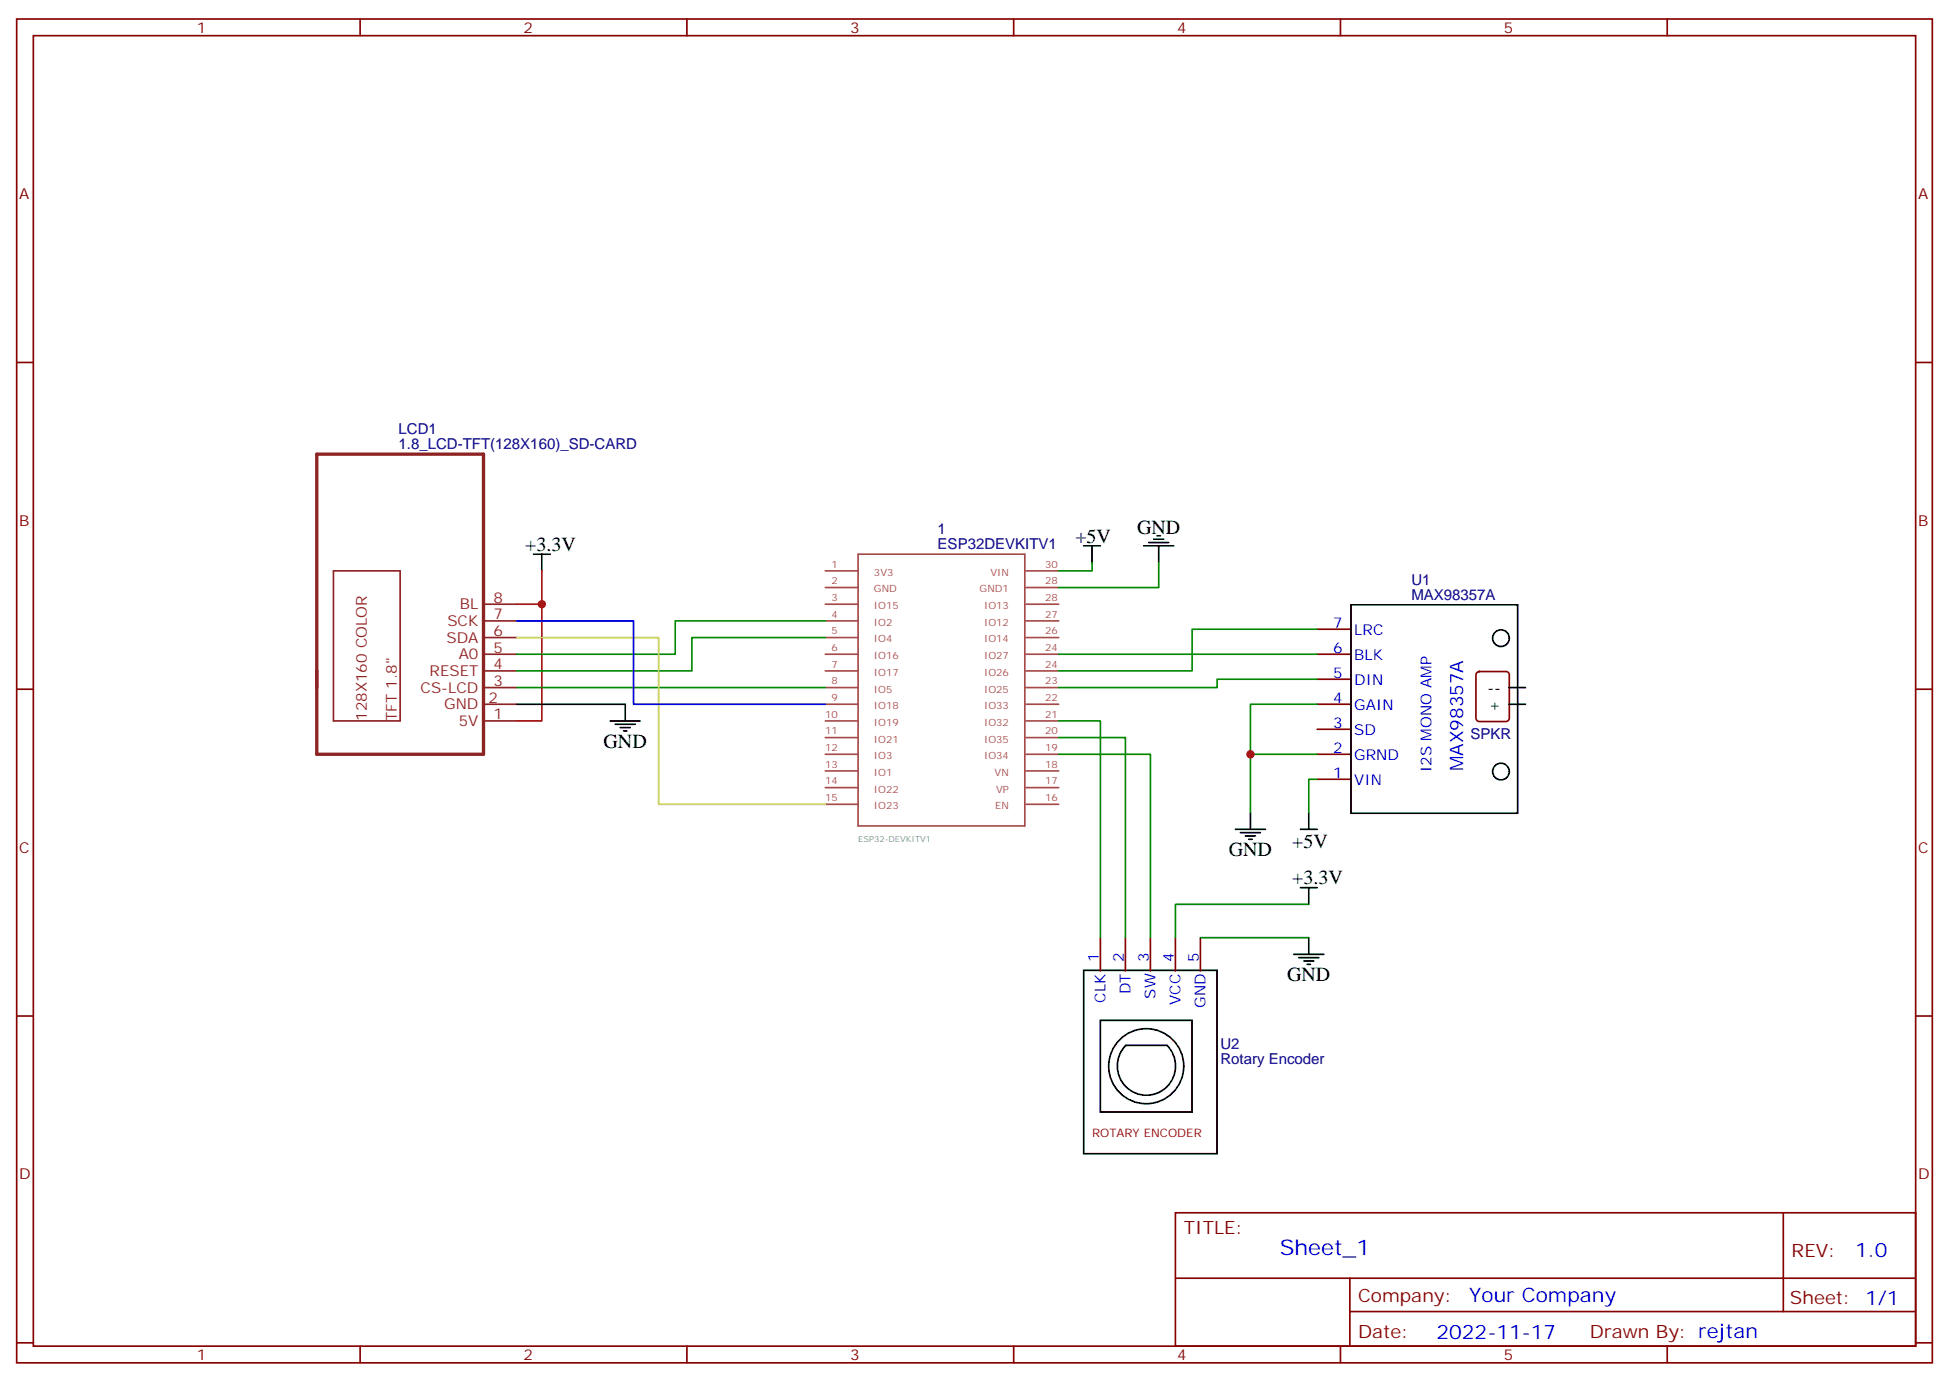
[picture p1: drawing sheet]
<svg xmlns="http://www.w3.org/2000/svg" width="412mm" height="292mm" viewBox="0 0 412 292" stroke-linecap="round" stroke-linejoin="round" font-family="sans-serif">
<g fill="none" stroke="#870000" stroke-width=".35">
<path d="M3.5 4h405.4v284.4h-405.4zM7.1 7.5h398.2v277.3h-398.2zM76.2 4v3.5M145.3 4v3.5M214.5 4v3.5M283.6 4v3.5M352.8 4v3.5M3.5 76.7h3.6M405.3 76.7h3.6M278.7 133.1h7.1M278.7 138.4h7.1M3.5 145.8h3.6"/>
<path d="M278.7 143.7h7.1M278.7 149h7.1M278.7 154.3h7.1M278.7 159.6h7.1M312.5 142.3l.5-.2h5.7a.71 .71 0 0 1 .7 .7v9.2a.76 .76 0 0 1-.7 .7h-5.7a.76 .76 0 0 1-.7-.7v-9.2zM405.3 145.8h3.6M278.7 164.9h7.1M232.8 198.4v7.1M238.1 198.4v7.1M243.4 198.4v7.1M248.7 198.4v7.1M254 198.4v7.1"/>
<path d="M3.5 215h3.6M405.3 215h3.6M248.7 256.6h156.6v28.2h-156.6zM377.3 256.6v20.9M248.7 270.5h156.5M285.6 277.5h119.6M285.6 270.5v14.1M3.5 284.1h3.6M76.2 284.8v3.6M145.3 284.8v3.6M214.5 284.8v3.6M283.6 284.8v3.6"/>
<path d="M352.8 284.8v3.6M405.3 284.1h3.6"/>
</g>
<path d="M67 96.1h35.3v63.5h-35.3z" fill="none" stroke="#8c2424" stroke-width=".71"/>
<path d="M70.6 120.8h14.1v31.7h-14.1zM102.3 131.4h7.1M102.3 127.8h7.1M102.3 138.4h7.1M102.3 134.9h7.1M102.3 152.5h7.1M102.3 145.5h7.1M102.3 142h7.1M102.3 149h7.1" fill="none" stroke="#8c2424" stroke-width=".35"/>
<g fill="none" stroke="#000" stroke-width=".35">
<path d="M112.9 117.3h3.5M114.7 117.3v3.5M229.3 115.5h3.5M231.1 115.5v3.5M242 115.5h6.4M243.1 114.8h4.2M244.1 114.1h2.1M244.8 113.4h.7M245.2 115.5v3.5M285.8 128h35.3v44.1h-35.3zM109.4 149h22.9v3.5M129.1 152.5h6.4"/>
<path d="M130.2 153.2h4.2M131.2 154h2.1M131.9 154.7h.7M319.3 149h3.5M319.3 145.5h3.5M261.4 175.5h6.4M262.5 176.2h4.2M263.5 176.9h2.1M264.2 177.6h.7M264.6 171.9v3.6M275.2 175.5h3.5M276.9 171.9v3.6"/>
<path d="M275.2 187.8h3.5M276.9 187.8v3.5M276.9 198.4v3.5M229.3 205.3h28.2v38.8h-28.2zM232.8 215.9h19.4v19.4h-19.4zM273.8 201.9h6.3M274.8 202.6h4.2M275.9 203.3h2.1M276.6 204h.7M238.1 221.2h8.8M247 221.2a6.2 6.2 0 0 1-.1 8.7 6.2 6.2 0 0 1-8.7 0 6.2 6.2 0 0 1 0-8.7"/>
<circle cx="317.6" cy="135" r="1.76"/>
<circle cx="317.6" cy="163.3" r="1.76"/>
<circle cx="242.5" cy="225.6" r="7.9"/>
</g>
<path d="M114.7 120.8v7h-5.3M114.7 127.8v24.7h-5.3" fill="none" stroke="#f00" stroke-width=".35"/>
<g fill="none" stroke="#a64a4a" stroke-width=".35">
<path d="M181.6 117.3h35.2v57.5h-35.2zM174.6 120.8h7M174.6 124.3h7M174.6 127.8h7M174.6 131.4h7M174.6 134.9h7M174.6 138.4h7M217.1 120.8h6.9M217.1 124.3h6.9M217.1 127.8h6.9M217.1 131.4h6.9M217.1 134.9h6.9"/>
<path d="M217.1 138.4h6.9M174.6 142h7M174.6 145.5h7M174.6 149h7M174.6 152.5h7M174.6 156.1h7M174.6 159.6h7M217.1 142h6.9M217.1 145.5h6.9M217.1 149h6.9M217.1 152.5h6.9M217.1 156.1h6.9"/>
<path d="M217.1 159.6h6.9M174.6 163.1h7M174.6 166.7h7M174.6 170.2h7M217.1 163.1h6.9M217.1 166.7h6.9M217.1 170.2h6.9"/>
</g>
<g fill="none" stroke="#008700" stroke-width=".35">
<path d="M231.1 119v1.8h-7.1M245.2 119v5.3h-21.2M174.6 134.9h-28.2v7.1h-37M174.6 131.4h-31.7v7h-33.5M224 138.4h54.7M278.7 133.1h-26.5v8.9h-28.2M109.4 145.5h65.2M224 152.5h8.8v45.9M224 156.1h14.1v42.3M224 159.6h19.4v38.8M264.6 159.6v12.3M278.7 143.7h-21.2v1.8h-33.5"/>
<path d="M278.7 149h-14.1v10.6h14.1M278.7 164.9h-1.8v7M254 198.4h22.9M276.9 191.3h-28.2v7.1"/>
</g>
<path d="M109.4 134.9h29.9v35.3h35.3" fill="none" stroke="#cc3" stroke-width=".35"/>
<path d="M109.4 131.4h24.7v17.6h40.5" fill="none" stroke="#00f" stroke-width=".35"/>
<g fill="#c00">
<circle cx="114.7" cy="127.8" r=".88"/>
<circle cx="264.6" cy="159.6" r=".88"/>
</g>
<text font-size="4.6" fill="#00f" x="270.8" y="265.6">Sheet_1</text>
<g font-size="4.2">
<text x="240.6" y="113">GND</text>
<text x="111.1" y="116.6">+3.3V</text>
<text x="227.5" y="114.8">+5V</text>
<text x="127.7" y="158.2">GND</text>
<text x="273.4" y="179.4">+5V</text>
<text x="260" y="181.1">GND</text>
<text x="273.4" y="187.1">+3.3V</text>
<text x="272.3" y="207.6">GND</text>
</g>
<g font-size="4.2" fill="#00f">
<text x="392.5" y="265.9">1.0</text>
<text x="310.9" y="275.4">Your Company</text>
<text x="304" y="283.2">2022-11-17</text>
</g>
<text font-size="3.9" fill="#00f" x="309.6" y="163.2" transform="rotate(-90 309.6 163.2)">MAX98357A</text>
<g font-size="3.9" fill="#800">
<text x="250.5" y="261.2">TITLE:</text>
<text x="379.1" y="265.9">REV:</text>
<text x="287.4" y="275.4">Company:</text>
<text x="378.7" y="276">Sheet: 1/1</text>
<text x="287.4" y="283.1">Date:</text>
<text x="336.4" y="283.2">Drawn By: rejtan</text>
</g>
<g font-size="3.2" fill="#800">
<text x="41.6" y="7">1</text>
<text x="110.8" y="7">2</text>
<text x="179.9" y="7">3</text>
<text x="249.1" y="7">4</text>
<text x="318.2" y="7">5</text>
<text x="4.1" y="42.1">A</text>
<text x="405.9" y="42.1">A</text>
<text x="4.1" y="111.3">B</text>
<text x="405.9" y="111.3">B</text>
<text x="4.1" y="180.4">C</text>
<text x="405.9" y="180.4">C</text>
<text x="4.1" y="249.6">D</text>
<text x="405.9" y="249.6">D</text>
<text x="41.6" y="287.8">1</text>
<text x="110.8" y="287.8">2</text>
<text x="179.9" y="287.8">3</text>
<text x="249.1" y="287.8">4</text>
<text x="318.2" y="287.8">5</text>
</g>
<g font-size="3.2" fill="#000080">
<text x="84.3" y="95">1.8_LCD-TFT(128X160)_SD-CARD</text>
<text x="84.3" y="91.9">LCD1</text>
<text x="198.4" y="113">1</text>
<text x="198.4" y="116.2">ESP32DEVKITV1</text>
<text x="298.6" y="123.7">U1</text>
<text x="298.6" y="126.9">MAX98357A</text>
<text x="311.2" y="156.3">SPKR</text>
<text x="258.2" y="225.2">Rotary Encoder</text>
<text x="258.2" y="222.1">U2</text>
</g>
<g font-size="3.2" fill="#8d2323">
<text x="97.3" y="128.9">BL</text>
<text x="104.4" y="131">7</text>
<text x="104.4" y="127.5">8</text>
<text x="94.5" y="136">SDA</text>
<text x="94.7" y="132.4">SCK</text>
<text x="104.4" y="134.5">6</text>
<text x="90.9" y="143">RESET</text>
<text x="97.1" y="139.5">A0</text>
<text x="104.4" y="141.6">4</text>
<text x="104.4" y="138.1">5</text>
<text x="89" y="146.5">CS-LCD</text>
<text x="103.4" y="148.7">2</text>
<text x="104.4" y="145.1">3</text>
<text x="77.6" y="152.5" transform="rotate(-90 77.6 152.5)">128X160 COLOR</text>
<text x="84" y="152.5" transform="rotate(-90 84 152.5)">TFT 1.8&quot;</text>
<text x="94" y="150.1">GND</text>
<text x="97.1" y="153.6">5V</text>
<text x="104.4" y="152.2">1</text>
</g>
<g font-size="3.2" fill="#00f">
<text x="282.1" y="132.9">7</text>
<text x="286.6" y="134.3">LRC</text>
<text x="282.1" y="138.2">6</text>
<text x="282.1" y="143.5">5</text>
<text x="286.6" y="139.6">BLK</text>
<text x="282.1" y="148.8">4</text>
<text x="286.6" y="144.9">DIN</text>
<text x="282.1" y="154.1">3</text>
<text x="286.6" y="150.2">GAIN</text>
<text x="286.6" y="155.5">SD</text>
<text x="282.1" y="159.4">2</text>
<text x="286.6" y="160.8">GRND</text>
<text x="282.1" y="164.7">1</text>
<text x="286.6" y="166.1">VIN</text>
<text x="302.9" y="163.4" transform="rotate(-90 302.9 163.4)">I2S MONO AMP</text>
<text x="232.5" y="203.5" transform="rotate(-90 232.5 203.5)">1</text>
<text x="237.8" y="203.5" transform="rotate(-90 237.8 203.5)">2</text>
<text x="243.1" y="203.5" transform="rotate(-90 243.1 203.5)">3</text>
<text x="248.4" y="203.5" transform="rotate(-90 248.4 203.5)">4</text>
<text x="253.6" y="203.5" transform="rotate(-90 253.6 203.5)">5</text>
<text x="233.9" y="212.2" transform="rotate(-90 233.9 212.2)">CLK</text>
<text x="239.2" y="210.4" transform="rotate(-90 239.2 210.4)">DT</text>
<text x="244.5" y="211.3" transform="rotate(-90 244.5 211.3)">SW</text>
<text x="249.8" y="212.6" transform="rotate(-90 249.8 212.6)">VCC</text>
<text x="255.1" y="213.3" transform="rotate(-90 255.1 213.3)">GND</text>
</g>
<g font-size="3.2">
<text x="314.7" y="146.7">--</text>
<text x="315" y="150.2">+</text>
</g>
<text font-size="2.5" fill="#900" x="231.1" y="240.5">ROTARY ENCODER</text>
<g font-size="2.1" fill="#a54b4b">
<text x="175.9" y="120.1">1</text>
<text x="175.9" y="123.6">2</text>
<text x="184.9" y="121.8">3V3</text>
<text x="184.9" y="125.4">GND</text>
<text x="207.3" y="125.4">GND1</text>
<text x="209.6" y="121.8">VIN</text>
<text x="221.1" y="123.6">28</text>
<text x="221.1" y="120.1">30</text>
<text x="175.9" y="127.2">3</text>
<text x="175.9" y="130.7">4</text>
<text x="184.9" y="128.9">IO15</text>
<text x="208.2" y="128.9">IO13</text>
<text x="221.1" y="130.7">27</text>
<text x="221.1" y="127.2">28</text>
<text x="175.9" y="134.2">5</text>
<text x="175.9" y="137.7">6</text>
<text x="184.9" y="132.4">IO2</text>
<text x="184.9" y="135.9">IO4</text>
<text x="208.2" y="135.9">IO14</text>
<text x="208.2" y="132.4">IO12</text>
<text x="221.1" y="137.7">24</text>
<text x="221.1" y="134.2">26</text>
<text x="175.9" y="141.3">7</text>
<text x="184.9" y="139.5">IO16</text>
<text x="184.9" y="143">IO17</text>
<text x="208.2" y="143">IO26</text>
<text x="208.2" y="139.5">IO27</text>
<text x="221.1" y="141.3">24</text>
<text x="175.9" y="144.8">8</text>
<text x="175.9" y="148.3">9</text>
<text x="184.9" y="146.5">IO5</text>
<text x="208.2" y="146.5">IO25</text>
<text x="221.1" y="148.3">22</text>
<text x="221.1" y="144.8">23</text>
<text x="174.6" y="151.8">10</text>
<text x="174.6" y="155.4">11</text>
<text x="184.9" y="150.1">IO18</text>
<text x="184.9" y="153.6">IO19</text>
<text x="208.2" y="153.6">IO32</text>
<text x="208.2" y="150.1">IO33</text>
<text x="221.1" y="155.4">20</text>
<text x="221.1" y="151.8">21</text>
<text x="174.6" y="158.9">12</text>
<text x="184.9" y="157.1">IO21</text>
<text x="184.9" y="160.6">IO3</text>
<text x="208.2" y="160.6">IO34</text>
<text x="208.2" y="157.1">IO35</text>
<text x="221.1" y="158.9">19</text>
<text x="174.6" y="162.4">13</text>
<text x="174.6" y="166">14</text>
<text x="184.9" y="164.2">IO1</text>
<text x="184.9" y="167.7">IO22</text>
<text x="210.5" y="164.2">VN</text>
<text x="210.8" y="167.7">VP</text>
<text x="221.1" y="166">17</text>
<text x="221.1" y="162.4">18</text>
<text x="174.6" y="169.5">15</text>
<text x="184.9" y="171.2">IO23</text>
<text x="210.6" y="171.2">EN</text>
<text x="221.1" y="169.5">16</text>
</g>
<text font-size="1.8" fill="#838383" x="181.6" y="178.1">ESP32-DEVKITV1</text>
</svg>
